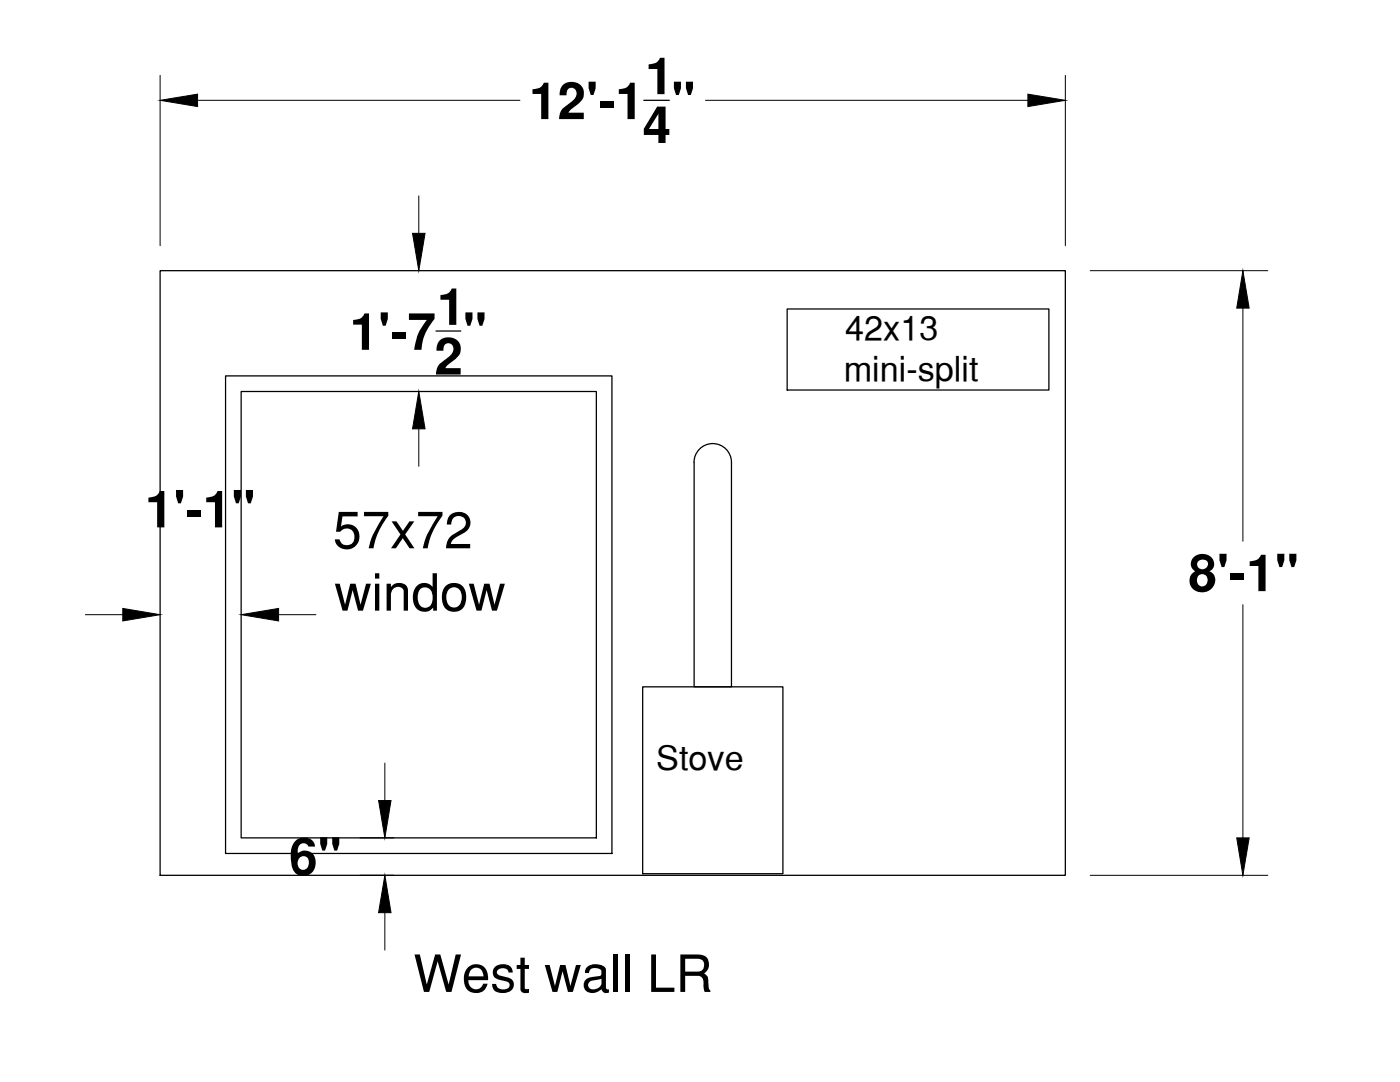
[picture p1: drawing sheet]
<svg xmlns="http://www.w3.org/2000/svg" width="279mm" height="216mm" viewBox="0 0 279 216" stroke-linecap="round" stroke-linejoin="round" font-family="sans-serif">
<!-- layer: 0 -->
<path d="M128.5 20h5.1M32 54h180.6v120.7h-180.6zM45 75h77.1v95.3h-77.1zM48.1 78.1h70.9v89.1h-70.9zM87 66.1h5M157.1 61.7h52.2v16.1h-52.2zM138.5 92.2a3.7 3.7 0 0 1 3.7-3.7 3.7 3.7 0 0 1 3.8 3.8v44.7h-7.5v-44.7M128.3 137h27.9v37.3h-27.9z" fill="none" stroke="#000" stroke-width=".25"/>
<g fill="none" stroke="#000" stroke-width=".2">
<path d="M32 15v34M212.6 15v34M39.4 20h64.4M83.6 39.1v7.5M140.8 20h64.3M217.6 54h35.4M248 61.5v46.5M83.6 85.6v7.4M17 122.7h7.5M55.6 122.7h7.4M248 120.7v46.5M76.8 152.3v7.4"/>
<path d="M71.8 167.2h6.8M71.8 174.7h6.8M217.6 174.7h35.4M76.8 182.1v7.5"/>
</g>
<path d="M32 20l7.4-1.2v2.5zM205.1 18.8l7.5 1.2-7.5 1.3zM82.3 46.6h2.5l-1.2 7.4zM248 54l1.3 7.5h-2.5zM83.6 78.1l1.2 7.5h-2.5zM24.5 121.4l7.5 1.3-7.5 1.2zM48.1 122.7l7.5-1.3v2.5zM75.6 159.7h2.4l-1.2 7.5zM246.8 167.2h2.5l-1.3 7.5zM76.8 174.7l1.2 7.4h-2.4z" fill="#000" stroke="#000" stroke-width=".2"/>
<g font-size="10.2">
<text x="105.6" y="23.8">12'-1 &quot;</text>
<text x="128.7" y="18.8">1</text>
<text x="128.2" y="28.5">4</text>
<text x="87.2" y="64.8">1</text>
<text x="69.8" y="69.8">1'-7 &quot;</text>
<text x="86.7" y="74.7">2</text>
<text x="28.9" y="105.2">1'-1&quot;</text>
<text x="66.5" y="109.4">57x72</text>
<text x="237.2" y="118">8'-1&quot;</text>
<text x="66.8" y="121.8">window</text>
<text x="57.7" y="174.5">6&quot;</text>
<text x="82.5" y="197.9">West wall LR</text>
</g>
<g font-size="6.8">
<text x="168.7" y="67.8">42x13</text>
<text x="168.4" y="76.1">mini-split</text>
<text x="131" y="153.6">Stove</text>
</g>
</svg>
